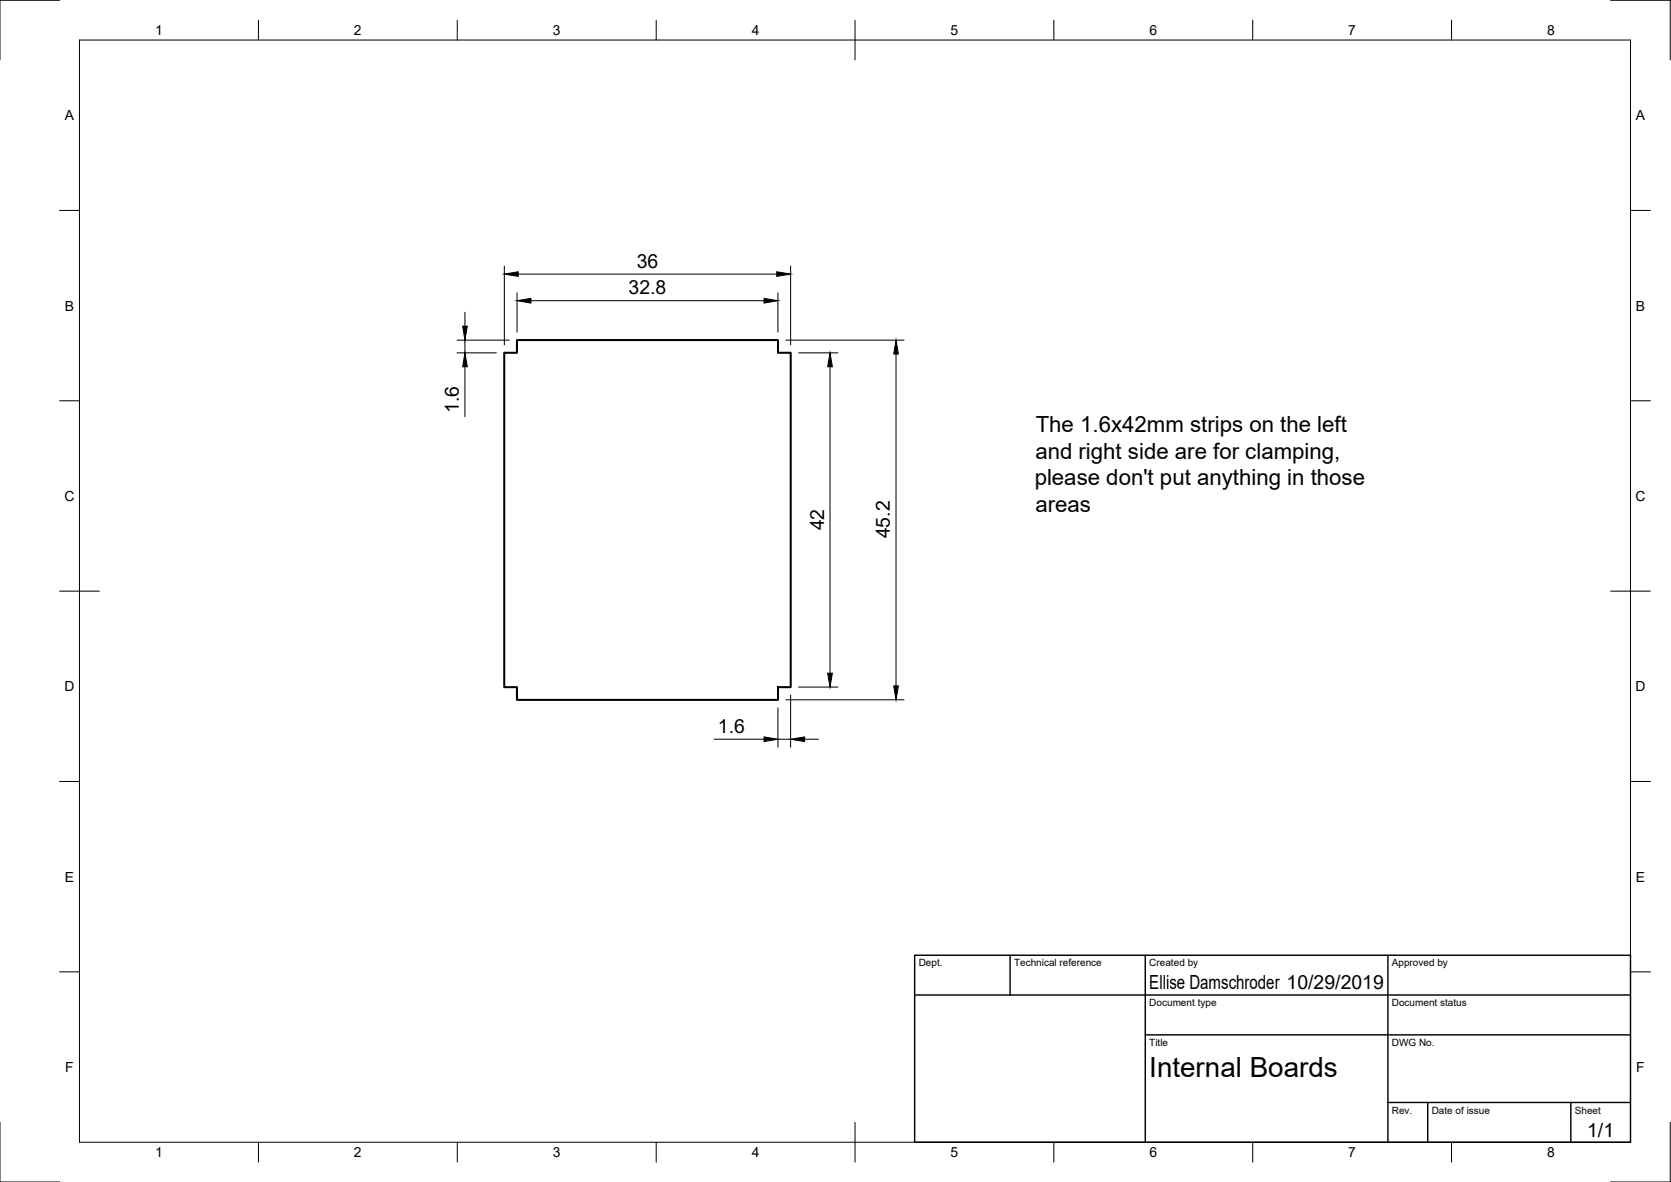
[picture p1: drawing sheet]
<svg xmlns="http://www.w3.org/2000/svg" width="420mm" height="297mm" viewBox="0 0 420 297" stroke-linecap="round" stroke-linejoin="round" font-family="sans-serif">
<!-- layer: Visible -->
<path d="M126.8 88.7h3.2v-3.2h65.6v3.2h3.2v84h-3.2v3.2h-65.6v-3.2h-3.2z" fill="none" stroke="#000" stroke-width=".51"/>
<!-- layer: Border -->
<g fill="none" stroke="#000" stroke-width=".25">
<path d="M15 .1h-15v15M20 10.1h390v276.9h-390zM65 5.1v5M115 5.1v5M165 5.1v5M215 5.1v10M265 5.1v5M315 5.1v5M365 5.1v5M405 .1h15v15M15 52.9h5M410 52.9h5"/>
<path d="M15 100.7h5M410 100.7h5M15 148.6h10M405 148.6h10M15 196.4h5M410 196.4h5M15 244.2h5M410 244.2h5M0 282.1v14.9h15M65 287v5M115 287v5M165 287v5"/>
<path d="M215 282.1v9.9M265 287v5M315 287v5M365 287v5M420 282.1v14.9h-15"/>
</g>
<!-- layer: TitleBlock -->
<path d="M230 240.1h180v46.9h-180zM230 250h180M254 240.1v9.9M288 240.1v46.9M349 240.1v46.9M288 260.1h122M349 277.1h61M359 277.1v9.9M395 277.1v9.9" fill="none" stroke="#000" stroke-width=".36"/>
<!-- layer: Dimensions -->
<g fill="none" stroke="#000" stroke-width=".25">
<path d="M116.9 78.5v3.5M126.8 66.9v19.8M130 73.6v9.9M130.3 68.9h65M133.5 75.6h58.6M195.6 73.6v9.9M198.8 66.9v19.8M114.9 85.5h13.1M114.9 88.7h9.9M116.9 85.5v3.2M116.9 92.2v12.5M197.6 85.5h29.7"/>
<path d="M200.8 88.7h9.9M208.7 92.2v77M225.3 89v83.4M195.6 177.9v9.9M197.6 175.9h29.7M198.8 174.7v13.1M200.8 172.7h9.9M179.6 185.8h12.5M195.6 185.8h3.2M202.3 185.8h3.5"/>
</g>
<path d="M126.8 68.9l3.5-.6v1.2zM130 75.6l3.5-.6v1.2zM192.1 75l3.5 .6-3.5 .6zM195.3 68.3l3.5 .6-3.5 .6zM116.3 82h1.2l-.6 3.5zM116.9 88.7l.6 3.5h-1.2zM208.7 88.7l.6 3.5h-1.2zM225.3 85.5l.6 3.5h-1.2zM208.1 169.2h1.2l-.6 3.5zM224.7 172.4h1.2l-.6 3.5zM192.1 185.2l3.5 .6-3.5 .6zM198.8 185.8l3.5-.6v1.2z" fill="#000" stroke="#000" stroke-width=".25"/>
<text font-size="7" x="289" y="270.6">Internal Boards</text>
<g font-size="5.6">
<text x="260.4" y="108.5">The 1.6x42mm strips on the left</text>
<text x="260.3" y="115.2">and right side are for clamping,</text>
<text x="260.2" y="121.9">please don't put anything in those</text>
<text x="260.3" y="128.6">areas</text>
</g>
<g font-size="4.9">
<text x="160.1" y="67.3">36</text>
<text x="158.1" y="74">32.8</text>
<text x="115.3" y="103.7" transform="rotate(-90 115.3 103.7)">1.6</text>
<text x="207.2" y="133.3" transform="rotate(-90 207.2 133.3)">42</text>
<text x="223.7" y="135.3" transform="rotate(-90 223.7 135.3)">45.2</text>
<text x="180.5" y="184.2">1.6</text>
<text x="289" y="248.5">Ellise Damschroder 10/29/2019</text>
<text x="399.1" y="285.7">1/1</text>
</g>
<g font-size="3.5">
<text x="39" y="8.8">1</text>
<text x="89" y="8.8">2</text>
<text x="139" y="8.8">3</text>
<text x="189" y="8.8">4</text>
<text x="239" y="8.8">5</text>
<text x="289" y="8.8">6</text>
<text x="339" y="8.8">7</text>
<text x="389" y="8.8">8</text>
<text x="16.3" y="30.2">A</text>
<text x="411.3" y="30.2">A</text>
<text x="16.3" y="78">B</text>
<text x="411.3" y="78">B</text>
<text x="16.2" y="125.9">C</text>
<text x="411.2" y="125.9">C</text>
<text x="16.2" y="173.7">D</text>
<text x="411.2" y="173.7">D</text>
<text x="16.3" y="221.6">E</text>
<text x="411.3" y="221.6">E</text>
<text x="16.4" y="269.4">F</text>
<text x="411.4" y="269.4">F</text>
<text x="39" y="290.8">1</text>
<text x="89" y="290.8">2</text>
<text x="139" y="290.8">3</text>
<text x="189" y="290.8">4</text>
<text x="239" y="290.8">5</text>
<text x="289" y="290.8">6</text>
<text x="339" y="290.8">7</text>
<text x="389" y="290.8">8</text>
</g>
<g font-size="2.5">
<text x="231" y="242.9">Dept.</text>
<text x="255" y="242.9">Technical reference</text>
<text x="289" y="242.9">Created by</text>
<text x="350" y="242.9">Approved by</text>
<text x="289" y="252.8">Document type</text>
<text x="350" y="252.8">Document status</text>
<text x="289" y="262.9">Title</text>
<text x="350" y="262.9">DWG No.</text>
<text x="350" y="279.9">Rev.</text>
<text x="360" y="279.9">Date of issue</text>
<text x="396" y="279.9">Sheet</text>
</g>
</svg>
